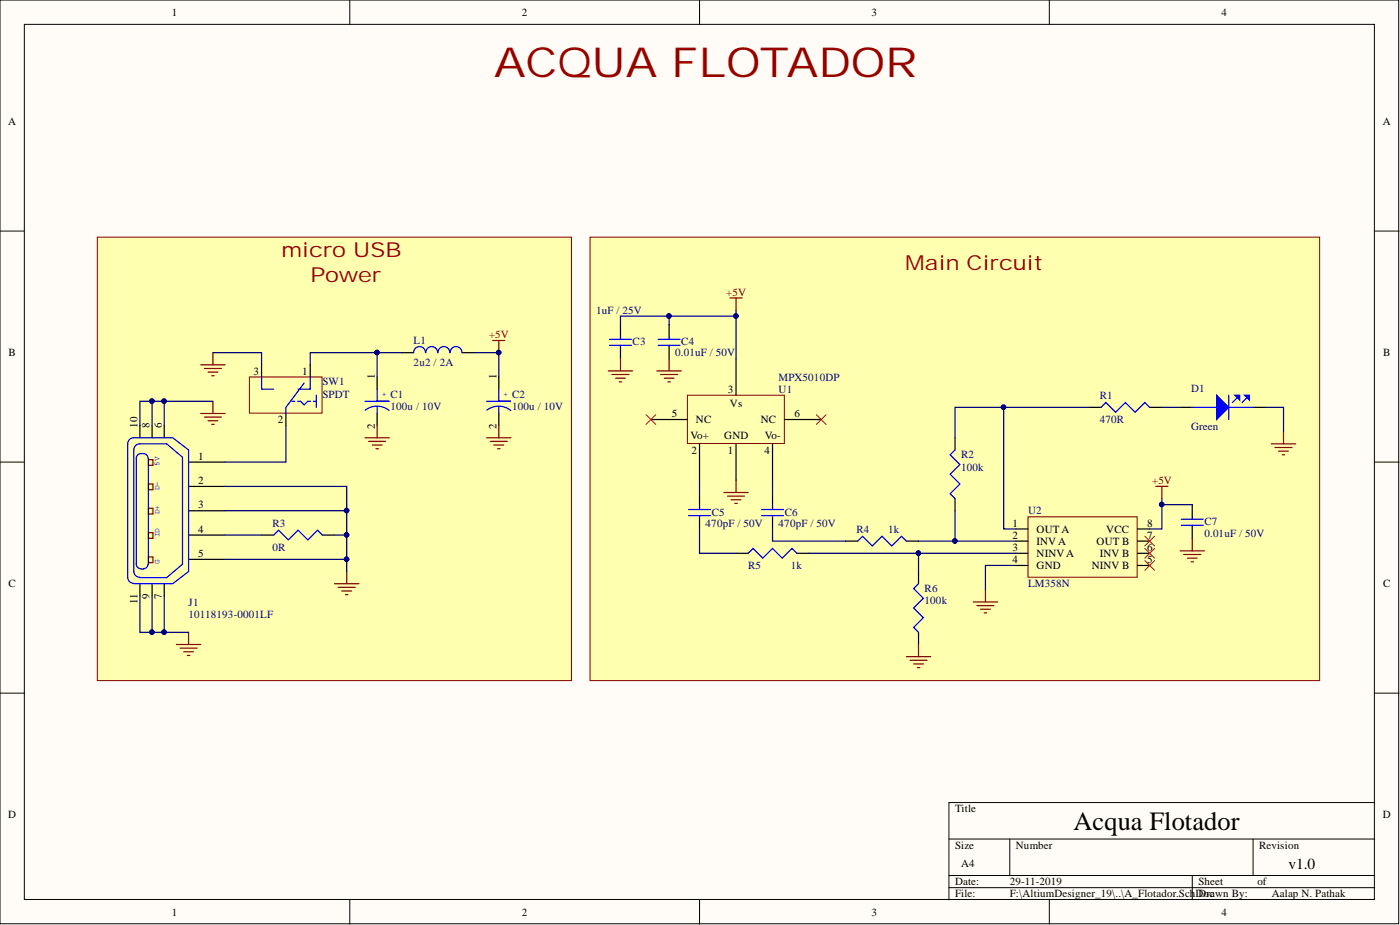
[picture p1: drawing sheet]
# Altium project A_Flotador.PrjPcb
1 sheet, 19 parts. Net scope: global (net labels, ports and power ports of the same name join across sheets).
Board file: A_Flotador.PcbDoc

## Sheet A_Flotador.SchDoc
size A4; DocumentNumber: 1; SheetNumber: 1; SheetTotal: 1

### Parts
C1  100u / 10V  [C_ALU_C_SIZE]
C2  100u / 10V  [C_ALU_C_SIZE]
C3  1uF / 25V  [C0805]
C4  0.01uF / 50V  [C0805]
C5  470pF / 50V  [C0805]
C6  470pF / 50V  [C0805]
C7  0.01uF / 50V  [C0805]
D1  Green  [LED_0603]
J1  10118193-0001LF  [MicroUSB]
L1  2u2 / 2A  [C1210_IND]
R1  470R  [R0805]
R2  100k  [R0805]
R3  0R  [R0805]
R4  1k  [R0805]
R5  1k  [R0805]
R6  100k  [R0805]
SW1  SPDT  [SPDT]
U1  MPX5010DP  [MPX5010DP]
U2  LM358N  [LM358N]

### Blocks framed on the sheet
Main Circuit: C3-C7 D1 R1 R2 R4-R6 U1 U2

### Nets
+5V: C2.1 C3.2 C4.2 C7.2 L1.2 U1.3(Vs) U2.8(VCC)
GND: C1.2 C2.2 C3.1 C4.1 C7.1 D1.1(Cathode) J1.2 J1.3 J1.5 J1.6 J1.7 J1.8 J1.9 J1.10 J1.11 R3.2 R6.1 SW1.3 U1.1(GND) U2.4(GND)
NetC1_1: C1.1 L1.1 SW1.1
NetC5_1: C5.1 R5.1
NetC5_2: C5.2 U1.2(Vo+)
NetC6_1: C6.1 R4.1
NetC6_2: C6.2 U1.4(Vo-)
NetD1_2: D1.2(Anode) R1.2
NetJ1_1: J1.1 SW1.2
NetJ1_4: J1.4 R3.1
NetR1_1: R1.1 R2.2 U2.1(OUT_A)
NetR2_1: R2.1 R4.2 U2.2(INV_A)
NetR5_2: R5.2 R6.2 U2.3(NINV_A)

Not connected (* = marked no-connect by the designer): U1 5(NC)* 6(NC)*; U2 5(NINV_B)* 6(INV_B)* 7(OUT_B)*

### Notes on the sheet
- ACQUA FLOTADOR
- micro USB
- Power
- Acqua Flotador
- v1.0
- Aalap N. Pathak
